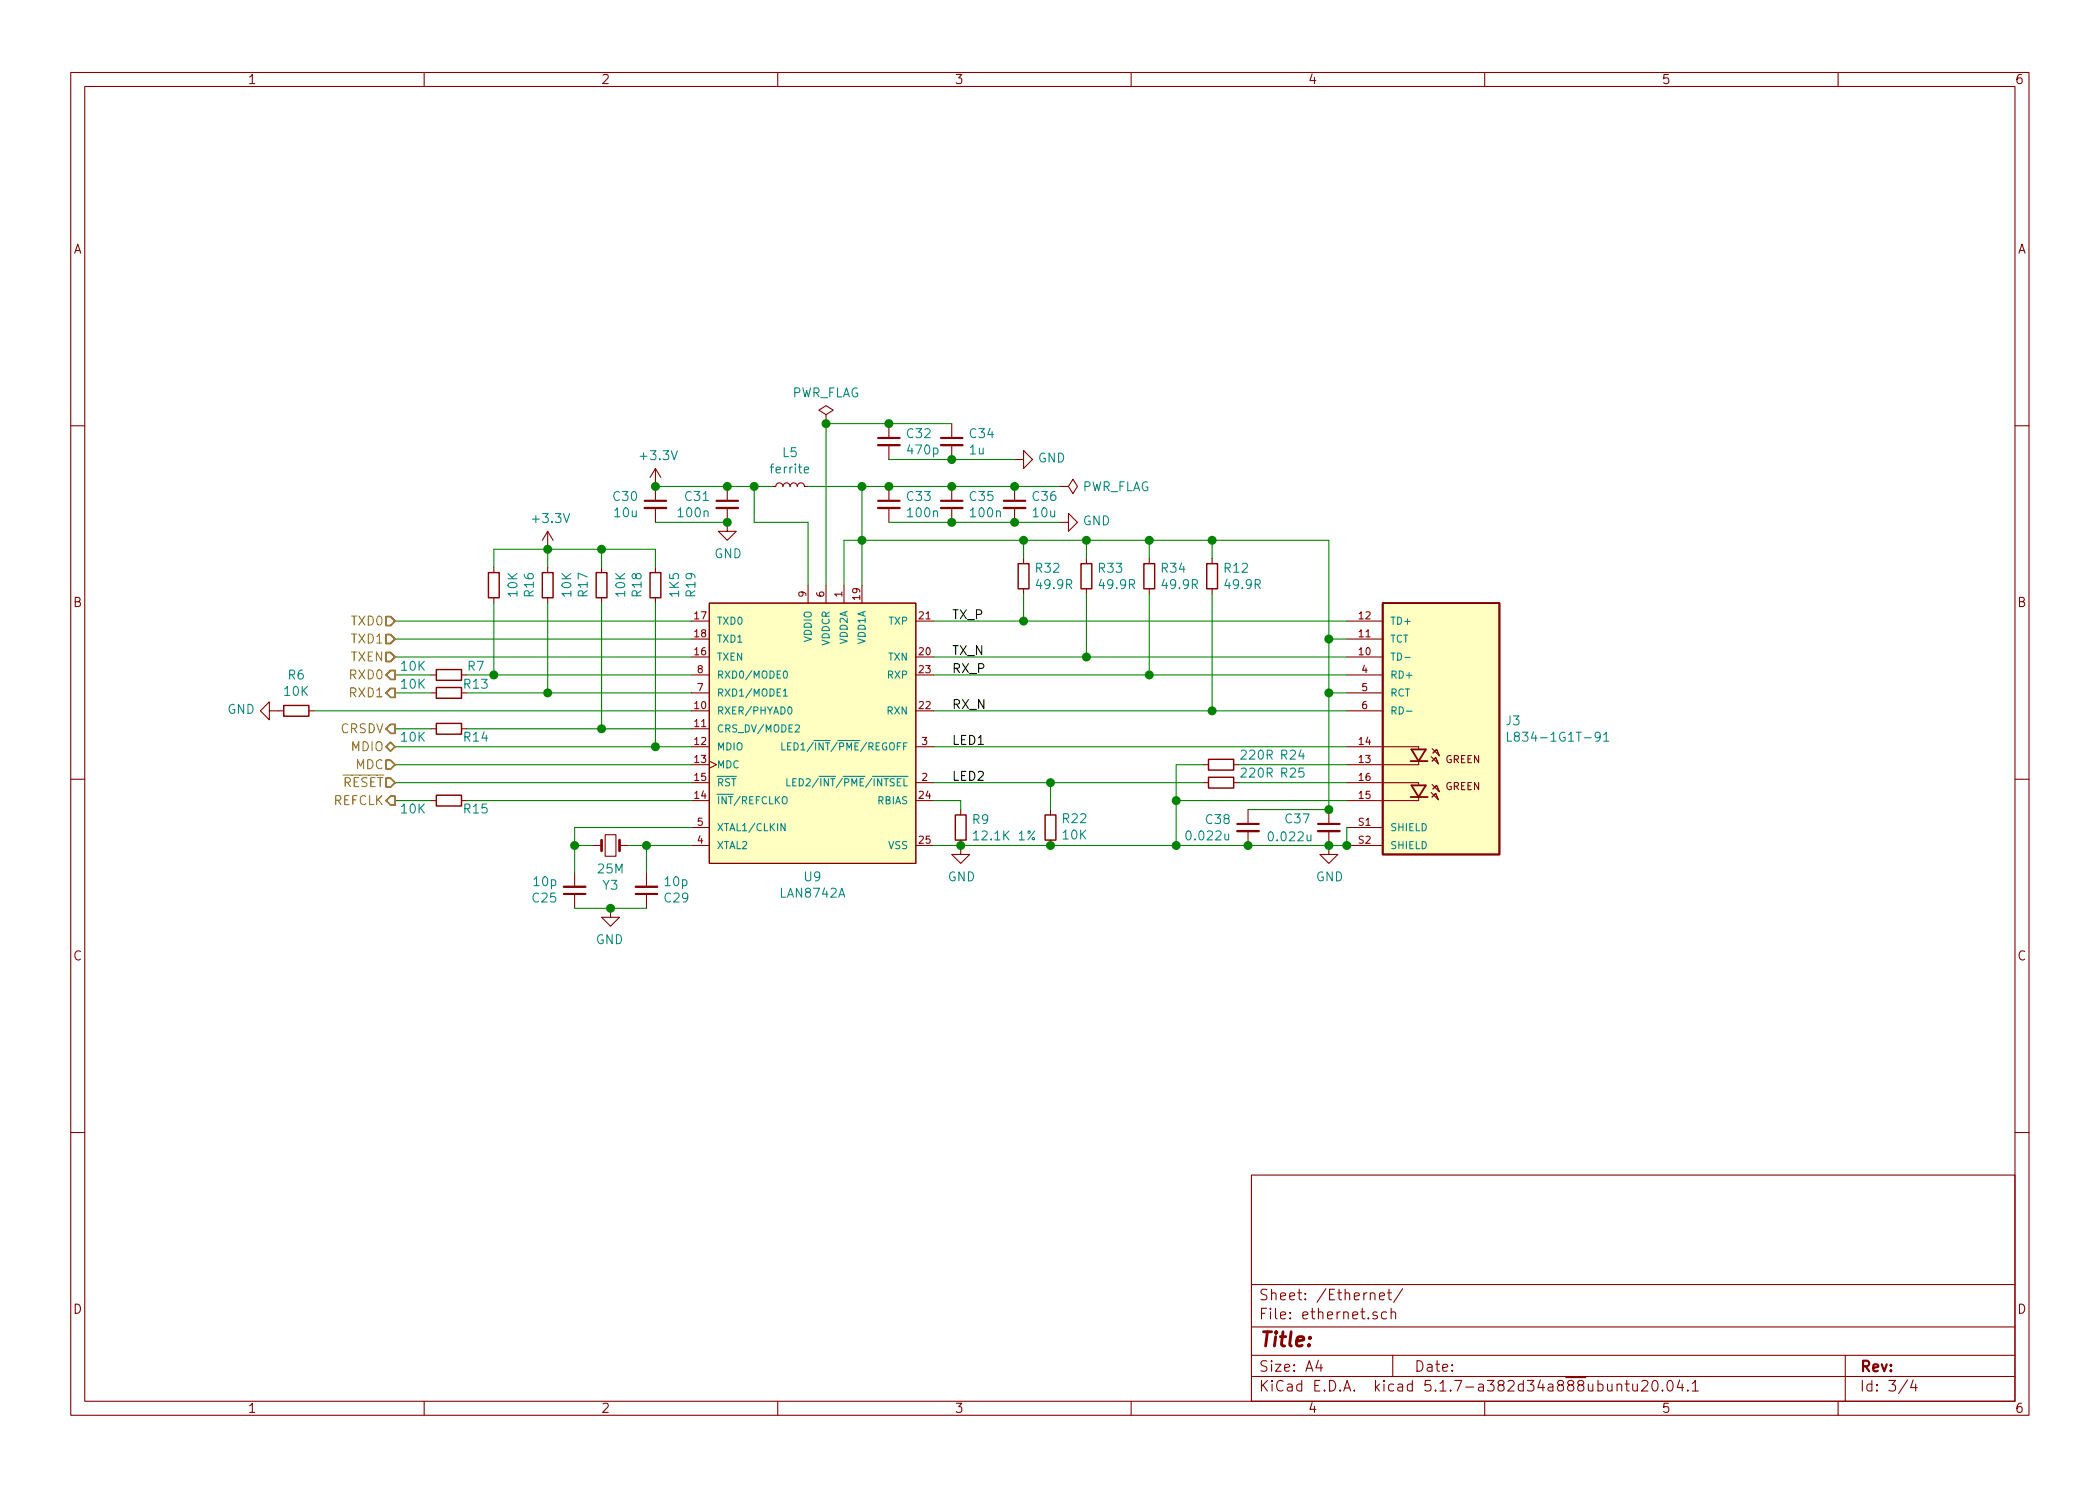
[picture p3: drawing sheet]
EESchema Schematic File Version 4
EELAYER 30 0
EELAYER END
$Descr A4 11693 8268
encoding utf-8
Sheet 3 4
Title ""
Date ""
Rev ""
Comp ""
Comment1 ""
Comment2 ""
Comment3 ""
Comment4 ""
$EndDescr
$Comp
L eec:LAN8742A-CZ-TR U9
U 1 1
P 4600 4000
F 0 "U9" H 4525 3127 50  0000 C CNN
F 1 "LAN8742A" H 4525 3036 50  0000 C CNN
F 2 "footprints:Microchip-C04-143B-S4QFN-0-0-MFG" H 4550 4050 50  0001 L CNN
F 3 "http://ww1.microchip.com/downloads/en/DeviceDoc/DS_LAN8742_00001989A.pdf" H 4550 4300 50  0001 L CNN
F 4 "+70°C" H 4550 4350 50  0001 L CNN "ambient temperature range high"
F 5 "0°C" H 4550 4450 50  0001 L CNN "ambient temperature range low"
F 6 "No" H 4550 4550 50  0001 L CNN "automotive"
F 7 "IC" H 4550 4650 50  0001 L CNN "category"
F 8 "100Mbits/s" H 4550 4750 50  0001 L CNN "data rate"
F 9 "Integrated Circuits (ICs)" H 4600 5100 50  0001 L CNN "device class L1"
F 10 "Interface ICs" H 4600 5200 50  0001 L CNN "device class L2"
F 11 "Ethernet Interface ICs" H 4600 5300 50  0001 L CNN "device class L3"
F 12 "IC TRANSCEIVER 1/1 24SQFN" H 4600 5400 50  0001 L CNN "digikey description"
F 13 "LAN8742A-CZ-CT-ND" H 4600 5500 50  0001 L CNN "digikey part number"
F 14 "1mm" H 4600 5600 50  0001 L CNN "height"
F 15 "Ethernet,Other" H 4600 5700 50  0001 L CNN "interface"
F 16 "QFN50P400X400X90-24" H 4600 5800 50  0001 L CNN "ipc land pattern name"
F 17 "Yes" H 4600 5900 50  0001 L CNN "lead free"
F 18 "65aace372bc6d89f" H 4600 6000 50  0001 L CNN "library id"
F 19 "Microchip" H 4600 6100 50  0001 L CNN "manufacturer"
F 20 "3.6V" H 4600 6200 50  0001 L CNN "max supply voltage"
F 21 "1.14V" H 4600 6300 50  0001 L CNN "min supply voltage"
F 22 "579-LAN8742A-CZ-TR" H 4600 6400 50  0001 L CNN "mouser part number"
F 23 "6.5-59mA" H 4600 6500 50  0001 L CNN "nominal supply current"
F 24 "1" H 4600 6600 50  0001 L CNN "number of channels"
F 25 "VQFN24" H 4600 6700 50  0001 L CNN "package"
F 26 "Yes" H 4600 6800 50  0001 L CNN "rohs"
F 27 "Full-Duplex" H 4600 6900 50  0001 L CNN "simplex duplex"
F 28 "0mm" H 4600 7000 50  0001 L CNN "standoff height"
F 29 "+70°C" H 4600 7100 50  0001 L CNN "temperature range high"
F 30 "0°C" H 4600 7200 50  0001 L CNN "temperature range low"
F 31 "LAN8742A" H 4600 4000 50  0001 C CNN "DESCRIPTION"
F 32 "Microchip" H 4600 4000 50  0001 C CNN "MANUFACTURER"
F 33 "LAN8742A" H 4600 4000 50  0001 C CNN "MANUFACTURER_PART_NUMBER"
	1    4600 4000
	1    0    0    -1  
$EndComp
Wire Wire Line
	7500 3550 7400 3550
Wire Wire Line
	7400 3550 7400 3000
$Comp
L Device:C_Small C?
U 1 1
P 7400 4600
AR Path="/6019A4E1" Ref="C?"  Part="1" 
AR Path="/60185BCA/6019A4E1" Ref="C37"  Part="1" 
F 0 "C37" H 7150 4650 50  0000 L CNN
F 1 "0.022u" H 7050 4550 50  0000 L CNN
F 2 "Capacitor_SMD:C_0603_1608Metric" H 7400 4600 50  0001 C CNN
F 3 "~" H 7400 4600 50  0001 C CNN
F 4 "Capacitor 0.022u 0603" H 7400 4600 50  0001 C CNN "DESCRIPTION"
F 5 "AVX" H 7400 4600 50  0001 C CNN "MANUFACTURER"
F 6 "06035C223KAT2A" H 7400 4600 50  0001 C CNN "MANUFACTURER_PART_NUMBER"
	1    7400 4600
	1    0    0    -1  
$EndComp
$Comp
L power:GND #PWR050
U 1 1
P 7400 4700
F 0 "#PWR050" H 7400 4450 50  0001 C CNN
F 1 "GND" H 7405 4527 50  0000 C CNN
F 2 "" H 7400 4700 50  0001 C CNN
F 3 "" H 7400 4700 50  0001 C CNN
	1    7400 4700
	1    0    0    -1  
$EndComp
$Comp
L Device:R_Small R?
U 1 1
P 5700 3200
AR Path="/601B8CFE" Ref="R?"  Part="1" 
AR Path="/60185BCA/601B8CFE" Ref="R32"  Part="1" 
F 0 "R32" H 5759 3246 50  0000 L CNN
F 1 "49.9R" H 5759 3155 50  0000 L CNN
F 2 "Resistor_SMD:R_0603_1608Metric" H 5700 3200 50  0001 C CNN
F 3 "~" H 5700 3200 50  0001 C CNN
F 4 "Resistor 49.9 ohm 1%0603" H 5700 3200 50  0001 C CNN "DESCRIPTION"
F 5 "Yageo" H 5700 3200 50  0001 C CNN "MANUFACTURER"
F 6 "RC0603FR-0749R9L" H 5700 3200 50  0001 C CNN "MANUFACTURER_PART_NUMBER"
	1    5700 3200
	1    0    0    -1  
$EndComp
$Comp
L Device:R_Small R?
U 1 1
P 6050 3200
AR Path="/601C5E7D" Ref="R?"  Part="1" 
AR Path="/60185BCA/601C5E7D" Ref="R33"  Part="1" 
F 0 "R33" H 6109 3246 50  0000 L CNN
F 1 "49.9R" H 6109 3155 50  0000 L CNN
F 2 "Resistor_SMD:R_0603_1608Metric" H 6050 3200 50  0001 C CNN
F 3 "~" H 6050 3200 50  0001 C CNN
F 4 "Resistor 49.9 ohm 1%0603" H 6050 3200 50  0001 C CNN "DESCRIPTION"
F 5 "Yageo" H 6050 3200 50  0001 C CNN "MANUFACTURER"
F 6 "RC0603FR-0749R9L" H 6050 3200 50  0001 C CNN "MANUFACTURER_PART_NUMBER"
	1    6050 3200
	1    0    0    -1  
$EndComp
$Comp
L Device:R_Small R?
U 1 1
P 6400 3200
AR Path="/601C6437" Ref="R?"  Part="1" 
AR Path="/60185BCA/601C6437" Ref="R34"  Part="1" 
F 0 "R34" H 6459 3246 50  0000 L CNN
F 1 "49.9R" H 6459 3155 50  0000 L CNN
F 2 "Resistor_SMD:R_0603_1608Metric" H 6400 3200 50  0001 C CNN
F 3 "~" H 6400 3200 50  0001 C CNN
F 4 "Resistor 49.9 ohm 1%0603" H 6400 3200 50  0001 C CNN "DESCRIPTION"
F 5 "Yageo" H 6400 3200 50  0001 C CNN "MANUFACTURER"
F 6 "RC0603FR-0749R9L" H 6400 3200 50  0001 C CNN "MANUFACTURER_PART_NUMBER"
	1    6400 3200
	1    0    0    -1  
$EndComp
$Comp
L Device:R_Small R?
U 1 1
P 6750 3200
AR Path="/601C69DE" Ref="R?"  Part="1" 
AR Path="/60185BCA/601C69DE" Ref="R12"  Part="1" 
F 0 "R12" H 6809 3246 50  0000 L CNN
F 1 "49.9R" H 6809 3155 50  0000 L CNN
F 2 "Resistor_SMD:R_0603_1608Metric" H 6750 3200 50  0001 C CNN
F 3 "~" H 6750 3200 50  0001 C CNN
F 4 "Resistor 49.9 ohm 1%0603" H 6750 3200 50  0001 C CNN "DESCRIPTION"
F 5 "Yageo" H 6750 3200 50  0001 C CNN "MANUFACTURER"
F 6 "RC0603FR-0749R9L" H 6750 3200 50  0001 C CNN "MANUFACTURER_PART_NUMBER"
	1    6750 3200
	1    0    0    -1  
$EndComp
Wire Wire Line
	6750 3300 6750 3950
Wire Wire Line
	6050 3650 6050 3300
Wire Wire Line
	6400 3300 6400 3750
Wire Wire Line
	5700 3300 5700 3450
Wire Wire Line
	5700 3100 5700 3000
Wire Wire Line
	5700 3000 6050 3000
Wire Wire Line
	6750 3100 6750 3000
Connection ~ 6750 3000
Wire Wire Line
	6400 3000 6400 3100
Connection ~ 6400 3000
Wire Wire Line
	6400 3000 6750 3000
Wire Wire Line
	6050 3100 6050 3000
Connection ~ 6050 3000
Wire Wire Line
	6050 3000 6400 3000
Wire Wire Line
	4700 3250 4700 3000
Wire Wire Line
	4700 3000 4800 3000
Connection ~ 5700 3000
Wire Wire Line
	4800 3250 4800 3000
Connection ~ 4800 3000
$Comp
L Device:C_Small C?
U 1 1
P 4950 2800
AR Path="/601D8CB5" Ref="C?"  Part="1" 
AR Path="/60185BCA/601D8CB5" Ref="C33"  Part="1" 
F 0 "C33" H 5042 2846 50  0000 L CNN
F 1 "100n" H 5042 2755 50  0000 L CNN
F 2 "Capacitor_SMD:C_0603_1608Metric" H 4950 2800 50  0001 C CNN
F 3 "~" H 4950 2800 50  0001 C CNN
F 4 "Capacitor 100n 0603" H 4950 2800 50  0001 C CNN "DESCRIPTION"
F 5 "CC0603KRX7R9BB104" H 4950 2800 50  0001 C CNN "MANUFACTURER_PART_NUMBER"
F 6 "Yageo" H 4950 2800 50  0001 C CNN "MANUFACTURER"
	1    4950 2800
	1    0    0    -1  
$EndComp
Wire Wire Line
	4800 2700 4800 3000
Connection ~ 4950 2700
Wire Wire Line
	4950 2700 4800 2700
$Comp
L power:GND #PWR049
U 1 1
P 5900 2900
F 0 "#PWR049" H 5900 2650 50  0001 C CNN
F 1 "GND" V 5905 2772 50  0000 R CNN
F 2 "" H 5900 2900 50  0001 C CNN
F 3 "" H 5900 2900 50  0001 C CNN
	1    5900 2900
	0    -1   -1   0   
$EndComp
$Comp
L Device:C_Small C?
U 1 1
P 4950 2450
AR Path="/601E973F" Ref="C?"  Part="1" 
AR Path="/60185BCA/601E973F" Ref="C32"  Part="1" 
F 0 "C32" H 5042 2496 50  0000 L CNN
F 1 "470p" H 5042 2405 50  0000 L CNN
F 2 "Capacitor_SMD:C_0603_1608Metric" H 4950 2450 50  0001 C CNN
F 3 "~" H 4950 2450 50  0001 C CNN
F 4 "Capacitor 420p 0603" H 4950 2450 50  0001 C CNN "DESCRIPTION"
F 5 "AVX" H 4950 2450 50  0001 C CNN "MANUFACTURER"
F 6 "06035C471KAT2A" H 4950 2450 50  0001 C CNN "MANUFACTURER_PART_NUMBER"
	1    4950 2450
	1    0    0    -1  
$EndComp
$Comp
L Device:C_Small C?
U 1 1
P 5300 2450
AR Path="/601E9EE1" Ref="C?"  Part="1" 
AR Path="/60185BCA/601E9EE1" Ref="C34"  Part="1" 
F 0 "C34" H 5392 2496 50  0000 L CNN
F 1 "1u" H 5392 2405 50  0000 L CNN
F 2 "Capacitor_SMD:C_0603_1608Metric" H 5300 2450 50  0001 C CNN
F 3 "~" H 5300 2450 50  0001 C CNN
F 4 "Capacitor 1u 0603" H 5300 2450 50  0001 C CNN "DESCRIPTION"
F 5 "CC0603ZRY5V6BB105" H 5300 2450 50  0001 C CNN "MANUFACTURER_PART_NUMBER"
F 6 "Yageo" H 5300 2450 50  0001 C CNN "MANUFACTURER"
	1    5300 2450
	1    0    0    -1  
$EndComp
Wire Wire Line
	4950 2550 5300 2550
Connection ~ 5300 2550
Wire Wire Line
	5300 2550 5650 2550
$Comp
L power:GND #PWR048
U 1 1
P 5650 2550
F 0 "#PWR048" H 5650 2300 50  0001 C CNN
F 1 "GND" V 5655 2422 50  0000 R CNN
F 2 "" H 5650 2550 50  0001 C CNN
F 3 "" H 5650 2550 50  0001 C CNN
	1    5650 2550
	0    -1   -1   0   
$EndComp
Wire Wire Line
	4600 3250 4600 2350
Wire Wire Line
	4600 2350 4950 2350
Connection ~ 4950 2350
Wire Wire Line
	4950 2350 5300 2350
Connection ~ 5300 2700
Wire Wire Line
	5300 2700 4950 2700
Wire Wire Line
	5650 2700 5300 2700
Wire Wire Line
	5650 2900 5900 2900
Connection ~ 5650 2900
Connection ~ 5300 2900
Wire Wire Line
	5300 2900 5650 2900
Wire Wire Line
	4950 2900 5300 2900
$Comp
L Device:C_Small C?
U 1 1
P 5650 2800
AR Path="/601DA62C" Ref="C?"  Part="1" 
AR Path="/60185BCA/601DA62C" Ref="C36"  Part="1" 
F 0 "C36" H 5742 2846 50  0000 L CNN
F 1 "10u" H 5742 2755 50  0000 L CNN
F 2 "Capacitor_SMD:C_0603_1608Metric" H 5650 2800 50  0001 C CNN
F 3 "~" H 5650 2800 50  0001 C CNN
F 4 "Capacitor 10u 0603" H 5650 2800 50  0001 C CNN "DESCRIPTION"
F 5 "AVX" H 5650 2800 50  0001 C CNN "MANUFACTURER"
F 6 "0603ZD106KAT2A" H 5650 2800 50  0001 C CNN "MANUFACTURER_PART_NUMBER"
	1    5650 2800
	1    0    0    -1  
$EndComp
$Comp
L Device:C_Small C?
U 1 1
P 5300 2800
AR Path="/601DA003" Ref="C?"  Part="1" 
AR Path="/60185BCA/601DA003" Ref="C35"  Part="1" 
F 0 "C35" H 5392 2846 50  0000 L CNN
F 1 "100n" H 5392 2755 50  0000 L CNN
F 2 "Capacitor_SMD:C_0603_1608Metric" H 5300 2800 50  0001 C CNN
F 3 "~" H 5300 2800 50  0001 C CNN
F 4 "Capacitor 100n 0603" H 5300 2800 50  0001 C CNN "DESCRIPTION"
F 5 "CC0603KRX7R9BB104" H 5300 2800 50  0001 C CNN "MANUFACTURER_PART_NUMBER"
F 6 "Yageo" H 5300 2800 50  0001 C CNN "MANUFACTURER"
	1    5300 2800
	1    0    0    -1  
$EndComp
$Comp
L Device:C_Small C?
U 1 1
P 3650 2800
AR Path="/601F388E" Ref="C?"  Part="1" 
AR Path="/60185BCA/601F388E" Ref="C30"  Part="1" 
F 0 "C30" H 3742 2846 50  0000 L CNN
F 1 "10u" H 3742 2755 50  0000 L CNN
F 2 "Capacitor_SMD:C_0603_1608Metric" H 3650 2800 50  0001 C CNN
F 3 "~" H 3650 2800 50  0001 C CNN
F 4 "Capacitor 10u 0603" H 3650 2800 50  0001 C CNN "DESCRIPTION"
F 5 "AVX" H 3650 2800 50  0001 C CNN "MANUFACTURER"
F 6 "0603ZD106KAT2A" H 3650 2800 50  0001 C CNN "MANUFACTURER_PART_NUMBER"
	1    3650 2800
	-1   0    0    -1  
$EndComp
$Comp
L Device:C_Small C?
U 1 1
P 4050 2800
AR Path="/601F3894" Ref="C?"  Part="1" 
AR Path="/60185BCA/601F3894" Ref="C31"  Part="1" 
F 0 "C31" H 4142 2846 50  0000 L CNN
F 1 "100n" H 4142 2755 50  0000 L CNN
F 2 "Capacitor_SMD:C_0603_1608Metric" H 4050 2800 50  0001 C CNN
F 3 "~" H 4050 2800 50  0001 C CNN
F 4 "Capacitor 100n 0603" H 4050 2800 50  0001 C CNN "DESCRIPTION"
F 5 "CC0603KRX7R9BB104" H 4050 2800 50  0001 C CNN "MANUFACTURER_PART_NUMBER"
F 6 "Yageo" H 4050 2800 50  0001 C CNN "MANUFACTURER"
	1    4050 2800
	-1   0    0    -1  
$EndComp
$Comp
L Device:L_Small L?
U 1 1
P 4400 2700
AR Path="/60207153" Ref="L?"  Part="1" 
AR Path="/60185BCA/60207153" Ref="L5"  Part="1" 
F 0 "L5" V 4585 2700 50  0000 C CNN
F 1 "ferrite" V 4494 2700 50  0000 C CNN
F 2 "Inductor_SMD:L_0603_1608Metric" H 4400 2700 50  0001 C CNN
F 3 "~" H 4400 2700 50  0001 C CNN
F 4 "ferrite bead 0603" H 4400 2700 50  0001 C CNN "DESCRIPTION"
F 5 "Taiyo Yuden" H 4400 2700 50  0001 C CNN "MANUFACTURER"
F 6 "BK1608HS220-T" H 4400 2700 50  0001 C CNN "MANUFACTURER_PART_NUMBER"
	1    4400 2700
	0    -1   -1   0   
$EndComp
Wire Wire Line
	4500 2700 4800 2700
Connection ~ 4800 2700
Wire Wire Line
	4300 2700 4200 2700
Connection ~ 4050 2700
Wire Wire Line
	4050 2700 3650 2700
Wire Wire Line
	4500 2900 4200 2900
Wire Wire Line
	4200 2900 4200 2700
Connection ~ 4200 2700
Wire Wire Line
	4200 2700 4050 2700
$Comp
L power:GND #PWR046
U 1 1
P 4050 2900
F 0 "#PWR046" H 4050 2650 50  0001 C CNN
F 1 "GND" H 4055 2727 50  0000 C CNN
F 2 "" H 4050 2900 50  0001 C CNN
F 3 "" H 4050 2900 50  0001 C CNN
	1    4050 2900
	1    0    0    -1  
$EndComp
$Comp
L power:+3V3 #PWR?
U 1 1
P 3650 2700
AR Path="/60217D9F" Ref="#PWR?"  Part="1" 
AR Path="/60185BCA/60217D9F" Ref="#PWR045"  Part="1" 
F 0 "#PWR045" H 3650 2550 50  0001 C CNN
F 1 "+3.3V" H 3665 2873 50  0000 C CNN
F 2 "" H 3650 2700 50  0000 C CNN
F 3 "" H 3650 2700 50  0000 C CNN
	1    3650 2700
	1    0    0    -1  
$EndComp
Connection ~ 3650 2700
Text Label 5300 3450 0    50   ~ 0
TX_P
Text Label 5300 3650 0    50   ~ 0
TX_N
Text Label 5300 3750 0    50   ~ 0
RX_P
Text Label 5300 3950 0    50   ~ 0
RX_N
$Comp
L Device:R_Small R?
U 1 1
P 5350 4600
AR Path="/6021F4AB" Ref="R?"  Part="1" 
AR Path="/60185BCA/6021F4AB" Ref="R9"  Part="1" 
F 0 "R9" H 5409 4646 50  0000 L CNN
F 1 "12.1K 1%" H 5409 4555 50  0000 L CNN
F 2 "Resistor_SMD:R_0603_1608Metric" H 5350 4600 50  0001 C CNN
F 3 "~" H 5350 4600 50  0001 C CNN
F 4 "Resistor 12.1K 1% 0603" H 5350 4600 50  0001 C CNN "DESCRIPTION"
F 5 "Yageo" H 5350 4600 50  0001 C CNN "MANUFACTURER"
F 6 "RT0603BRD0712K1L" H 5350 4600 50  0001 C CNN "MANUFACTURER_PART_NUMBER"
	1    5350 4600
	1    0    0    -1  
$EndComp
Wire Wire Line
	5200 4450 5350 4450
Wire Wire Line
	5350 4450 5350 4500
Wire Wire Line
	5350 4700 5200 4700
$Comp
L power:GND #PWR047
U 1 1
P 5350 4700
F 0 "#PWR047" H 5350 4450 50  0001 C CNN
F 1 "GND" H 5355 4527 50  0000 C CNN
F 2 "" H 5350 4700 50  0001 C CNN
F 3 "" H 5350 4700 50  0001 C CNN
	1    5350 4700
	1    0    0    -1  
$EndComp
Connection ~ 5350 4700
Connection ~ 7400 4700
Text HLabel 2200 3450 0    50   Input ~ 0
TXD0
Text HLabel 2200 3550 0    50   Input ~ 0
TXD1
Text HLabel 2200 3650 0    50   Input ~ 0
TXEN
Text HLabel 2200 3750 0    50   Output ~ 0
RXD0
Text HLabel 2200 3850 0    50   Output ~ 0
RXD1
Text HLabel 2200 4050 0    50   Output ~ 0
CRSDV
Wire Wire Line
	3400 5050 3600 5050
Wire Wire Line
	3200 4600 3850 4600
Wire Wire Line
	3200 4700 3200 4600
$Comp
L power:GND #PWR?
U 1 1
P 3400 5050
AR Path="/60230128" Ref="#PWR?"  Part="1" 
AR Path="/60185BCA/60230128" Ref="#PWR044"  Part="1" 
F 0 "#PWR044" H 3400 4800 50  0001 C CNN
F 1 "GND" H 3405 4877 50  0000 C CNN
F 2 "" H 3400 5050 50  0000 C CNN
F 3 "" H 3400 5050 50  0000 C CNN
	1    3400 5050
	-1   0    0    -1  
$EndComp
Connection ~ 3400 5050
Wire Wire Line
	3200 5050 3400 5050
Wire Wire Line
	3850 4700 3600 4700
Wire Wire Line
	3600 4700 3500 4700
Connection ~ 3600 4700
Wire Wire Line
	3600 4850 3600 4700
Wire Wire Line
	3200 4700 3300 4700
Connection ~ 3200 4700
Wire Wire Line
	3200 4850 3200 4700
$Comp
L Device:C_Small C?
U 1 1
P 3600 4950
AR Path="/6023011B" Ref="C?"  Part="1" 
AR Path="/60185BCA/6023011B" Ref="C29"  Part="1" 
F 0 "C29" H 3692 4996 50  0000 L CNN
F 1 "10p" H 3692 4905 50  0000 L CNN
F 2 "Capacitor_SMD:C_0603_1608Metric" H 3600 4950 50  0001 C CNN
F 3 "~" H 3600 4950 50  0001 C CNN
F 4 "Capacitor 10p 0603" H 3600 4950 50  0001 C CNN "DESCRIPTION"
F 5 "CC0603JRNPO9BN100" H 3600 4950 50  0001 C CNN "MANUFACTURER_PART_NUMBER"
F 6 "Yageo" H 3600 4950 50  0001 C CNN "MANUFACTURER"
	1    3600 4950
	1    0    0    1   
$EndComp
$Comp
L Device:C_Small C?
U 1 1
P 3200 4950
AR Path="/60230115" Ref="C?"  Part="1" 
AR Path="/60185BCA/60230115" Ref="C25"  Part="1" 
F 0 "C25" H 3108 4996 50  0000 R CNN
F 1 "10p" H 3108 4905 50  0000 R CNN
F 2 "Capacitor_SMD:C_0603_1608Metric" H 3200 4950 50  0001 C CNN
F 3 "~" H 3200 4950 50  0001 C CNN
F 4 "Capacitor 10p 0603" H 3200 4950 50  0001 C CNN "DESCRIPTION"
F 5 "CC0603JRNPO9BN100" H 3200 4950 50  0001 C CNN "MANUFACTURER_PART_NUMBER"
F 6 "Yageo" H 3200 4950 50  0001 C CNN "MANUFACTURER"
	1    3200 4950
	1    0    0    1   
$EndComp
$Comp
L Device:Crystal_Small Y?
U 1 1
P 3400 4700
AR Path="/6023010F" Ref="Y?"  Part="1" 
AR Path="/60185BCA/6023010F" Ref="Y3"  Part="1" 
F 0 "Y3" H 3400 4925 50  0000 C CNN
F 1 "25M" H 3400 4834 50  0000 C CNN
F 2 "Crystal:Crystal_SMD_5032-2Pin_5.0x3.2mm" H 3400 4700 50  0001 C CNN
F 3 "~" H 3400 4700 50  0001 C CNN
F 4 "Crystal 25MHz 3215" H 3400 4700 50  0001 C CNN "DESCRIPTION"
F 5 "Abracom" H 3400 4700 50  0001 C CNN "MANUFACTURER"
F 6 "ABM7-25.000MHZ-D2Y-T" H 3400 4700 50  0001 C CNN "MANUFACTURER_PART_NUMBER"
	1    3400 4700
	1    0    0    1   
$EndComp
Text HLabel 2200 4150 0    50   BiDi ~ 0
MDIO
Text HLabel 2200 4250 0    50   Input ~ 0
MDC
Text HLabel 2200 4350 0    50   Input ~ 0
~RESET
Text HLabel 2200 4450 0    50   Output ~ 0
REFCLK
Wire Wire Line
	2200 4350 3850 4350
Wire Wire Line
	2200 4250 3850 4250
Wire Wire Line
	2200 3650 3850 3650
Wire Wire Line
	2200 3550 3850 3550
Wire Wire Line
	2200 3450 3850 3450
Wire Wire Line
	3650 2900 4050 2900
Wire Wire Line
	4500 2900 4500 3250
Connection ~ 4050 2900
Wire Wire Line
	6950 4500 7400 4500
Connection ~ 7400 4500
Wire Wire Line
	7400 4700 6950 4700
$Comp
L Device:R_Small R?
U 1 1
P 5850 4600
AR Path="/60467B12" Ref="R?"  Part="1" 
AR Path="/60185BCA/60467B12" Ref="R22"  Part="1" 
F 0 "R22" H 5791 4554 50  0000 R CNN
F 1 "10K" H 5791 4645 50  0000 R CNN
F 2 "Resistor_SMD:R_0603_1608Metric" H 5850 4600 50  0001 C CNN
F 3 "~" H 5850 4600 50  0001 C CNN
F 4 "Resistor 10K 0603" H 5850 4600 50  0001 C CNN "DESCRIPTION"
F 5 "Yageo" H 5850 4600 50  0001 C CNN "MANUFACTURER"
F 6 "RC0603FR-0710KL" H 5850 4600 50  0001 C CNN "MANUFACTURER_PART_NUMBER"
	1    5850 4600
	-1   0    0    1   
$EndComp
Wire Wire Line
	4800 3000 5700 3000
Wire Wire Line
	5200 3450 5700 3450
Wire Wire Line
	5200 3650 6050 3650
Wire Wire Line
	5200 3750 6400 3750
Wire Wire Line
	5200 3950 6750 3950
Wire Wire Line
	5200 4350 5850 4350
Wire Wire Line
	5850 4350 5850 4500
Wire Wire Line
	5350 4700 5850 4700
Connection ~ 5850 4700
Text Label 5300 4150 0    50   ~ 0
LED1
Text Label 5300 4350 0    50   ~ 0
LED2
Wire Wire Line
	7400 3550 7400 3850
Connection ~ 7400 3550
Wire Wire Line
	7500 3850 7400 3850
Connection ~ 7400 3850
Wire Wire Line
	7400 3850 7400 4500
$Comp
L Device:C_Small C?
U 1 1
P 6950 4600
AR Path="/6045B459" Ref="C?"  Part="1" 
AR Path="/60185BCA/6045B459" Ref="C38"  Part="1" 
F 0 "C38" H 7042 4646 50  0000 L CNN
F 1 "0.022u" H 7042 4555 50  0000 L CNN
F 2 "Capacitor_SMD:C_0603_1608Metric" H 6950 4600 50  0001 C CNN
F 3 "~" H 6950 4600 50  0001 C CNN
F 4 "Capacitor 0.022u 0603" H 6950 4600 50  0001 C CNN "DESCRIPTION"
F 5 "AVX" H 6950 4600 50  0001 C CNN "MANUFACTURER"
F 6 "06035C223KAT2A" H 6950 4600 50  0001 C CNN "MANUFACTURER_PART_NUMBER"
	1    6950 4600
	-1   0    0    -1  
$EndComp
$Comp
L Device:R_Small R?
U 1 1
P 6800 4350
AR Path="/60577D04" Ref="R?"  Part="1" 
AR Path="/60185BCA/60577D04" Ref="R25"  Part="1" 
F 0 "R25" V 6850 3950 50  0000 C CNN
F 1 "220R" V 6850 4150 50  0000 C CNN
F 2 "Resistor_SMD:R_0603_1608Metric" H 6800 4350 50  0001 C CNN
F 3 "~" H 6800 4350 50  0001 C CNN
F 4 "Resistor 270 ohm 0603" H 6800 4350 50  0001 C CNN "DESCRIPTION"
F 5 "Yageo" H 6800 4350 50  0001 C CNN "MANUFACTURER"
F 6 "RC0603JR-07220RL" H 6800 4350 50  0001 C CNN "MANUFACTURER_PART_NUMBER"
	1    6800 4350
	0    -1   -1   0   
$EndComp
Wire Wire Line
	6550 4450 6550 4700
Wire Wire Line
	6550 4700 6950 4700
Connection ~ 6950 4700
Connection ~ 6550 4700
$Comp
L Device:R_Small R?
U 1 1
P 6800 4250
AR Path="/60588F84" Ref="R?"  Part="1" 
AR Path="/60185BCA/60588F84" Ref="R24"  Part="1" 
F 0 "R24" V 6850 3850 50  0000 C CNN
F 1 "220R" V 6850 4050 50  0000 C CNN
F 2 "Resistor_SMD:R_0603_1608Metric" H 6800 4250 50  0001 C CNN
F 3 "~" H 6800 4250 50  0001 C CNN
F 4 "Resistor 270 ohm 0603" H 6800 4250 50  0001 C CNN "DESCRIPTION"
F 5 "Yageo" H 6800 4250 50  0001 C CNN "MANUFACTURER"
F 6 "RC0603JR-07220RL" H 6800 4250 50  0001 C CNN "MANUFACTURER_PART_NUMBER"
	1    6800 4250
	0    -1   -1   0   
$EndComp
Wire Wire Line
	6550 4450 6550 4250
Connection ~ 6550 4450
Wire Wire Line
	6750 3950 7500 3950
Connection ~ 6750 3950
Wire Wire Line
	6400 3750 7500 3750
Connection ~ 6400 3750
Wire Wire Line
	6050 3650 7500 3650
Connection ~ 6050 3650
Wire Wire Line
	5700 3450 7500 3450
Connection ~ 5700 3450
Wire Wire Line
	6750 3000 7400 3000
$Comp
L L834-1G1T-91:L834-1G1T-91 J3
U 1 1
P 8000 4050
F 0 "J3" H 8380 4096 50  0000 L CNN
F 1 "L834-1G1T-91" H 8380 4005 50  0000 L CNN
F 2 "footprints:BEL_L834-1G1T-91" H 8000 4050 50  0001 L BNN
F 3 "" H 8000 4050 50  0001 L BNN
F 4 "Bel Fuse" H 8000 4050 50  0001 L BNN "MANUFACTURER"
F 5 "Manufacturer Recommendations" H 8000 4050 50  0001 L BNN "STANDARD"
F 6 "C" H 8000 4050 50  0001 L BNN "PARTREV"
F 7 "11.46 mm" H 8000 4050 50  0001 L BNN "MAXIMUM_PACKAGE_HEIGHT"
F 8 "L834-1G1T-91" H 8000 4050 50  0001 C CNN "MANUFACTURER_PART_NUMBER"
F 9 "L834-1G1T-91" H 8000 4050 50  0001 C CNN "DESCRIPTION"
	1    8000 4050
	1    0    0    -1  
$EndComp
Wire Wire Line
	7500 4700 7400 4700
Wire Wire Line
	7500 4600 7500 4700
Connection ~ 7500 4700
Wire Wire Line
	7500 4350 6900 4350
Wire Wire Line
	6550 4250 6700 4250
Wire Wire Line
	6550 4450 7500 4450
Wire Wire Line
	6700 4350 5850 4350
Connection ~ 5850 4350
Wire Wire Line
	2200 4150 3650 4150
$Comp
L Device:R_Small R?
U 1 1
P 1650 3950
AR Path="/602F8235" Ref="R?"  Part="1" 
AR Path="/60185BCA/602F8235" Ref="R6"  Part="1" 
F 0 "R6" V 1846 3950 50  0000 C CNN
F 1 "10K" V 1755 3950 50  0000 C CNN
F 2 "Resistor_SMD:R_0603_1608Metric" H 1650 3950 50  0001 C CNN
F 3 "~" H 1650 3950 50  0001 C CNN
F 4 "Resistor 10K 0603" H 1650 3950 50  0001 C CNN "DESCRIPTION"
F 5 "Yageo" H 1650 3950 50  0001 C CNN "MANUFACTURER"
F 6 "RC0603FR-0710KL" H 1650 3950 50  0001 C CNN "MANUFACTURER_PART_NUMBER"
	1    1650 3950
	0    -1   -1   0   
$EndComp
Wire Wire Line
	1750 3950 3850 3950
$Comp
L power:GND #PWR?
U 1 1
P 1550 3950
AR Path="/6030749B" Ref="#PWR?"  Part="1" 
AR Path="/60185BCA/6030749B" Ref="#PWR051"  Part="1" 
F 0 "#PWR051" H 1550 3700 50  0001 C CNN
F 1 "GND" V 1555 3822 50  0000 R CNN
F 2 "" H 1550 3950 50  0000 C CNN
F 3 "" H 1550 3950 50  0000 C CNN
	1    1550 3950
	0    1    -1   0   
$EndComp
Wire Wire Line
	5850 4700 6550 4700
$Comp
L Device:R_Small R?
U 1 1
P 2750 3250
AR Path="/623CC974" Ref="R?"  Part="1" 
AR Path="/60185BCA/623CC974" Ref="R16"  Part="1" 
F 0 "R16" V 2946 3250 50  0000 C CNN
F 1 "10K" V 2855 3250 50  0000 C CNN
F 2 "Resistor_SMD:R_0603_1608Metric" H 2750 3250 50  0001 C CNN
F 3 "~" H 2750 3250 50  0001 C CNN
F 4 "Resistor 10K 0603" H 2750 3250 50  0001 C CNN "DESCRIPTION"
F 5 "Yageo" H 2750 3250 50  0001 C CNN "MANUFACTURER"
F 6 "RC0603FR-0710KL" H 2750 3250 50  0001 C CNN "MANUFACTURER_PART_NUMBER"
	1    2750 3250
	1    0    0    -1  
$EndComp
$Comp
L Device:R_Small R?
U 1 1
P 3050 3250
AR Path="/623CD005" Ref="R?"  Part="1" 
AR Path="/60185BCA/623CD005" Ref="R17"  Part="1" 
F 0 "R17" V 3246 3250 50  0000 C CNN
F 1 "10K" V 3155 3250 50  0000 C CNN
F 2 "Resistor_SMD:R_0603_1608Metric" H 3050 3250 50  0001 C CNN
F 3 "~" H 3050 3250 50  0001 C CNN
F 4 "Resistor 10K 0603" H 3050 3250 50  0001 C CNN "DESCRIPTION"
F 5 "Yageo" H 3050 3250 50  0001 C CNN "MANUFACTURER"
F 6 "RC0603FR-0710KL" H 3050 3250 50  0001 C CNN "MANUFACTURER_PART_NUMBER"
	1    3050 3250
	1    0    0    -1  
$EndComp
$Comp
L Device:R_Small R?
U 1 1
P 3350 3250
AR Path="/623CD433" Ref="R?"  Part="1" 
AR Path="/60185BCA/623CD433" Ref="R18"  Part="1" 
F 0 "R18" V 3546 3250 50  0000 C CNN
F 1 "10K" V 3455 3250 50  0000 C CNN
F 2 "Resistor_SMD:R_0603_1608Metric" H 3350 3250 50  0001 C CNN
F 3 "~" H 3350 3250 50  0001 C CNN
F 4 "Resistor 10K 0603" H 3350 3250 50  0001 C CNN "DESCRIPTION"
F 5 "Yageo" H 3350 3250 50  0001 C CNN "MANUFACTURER"
F 6 "RC0603FR-0710KL" H 3350 3250 50  0001 C CNN "MANUFACTURER_PART_NUMBER"
	1    3350 3250
	1    0    0    -1  
$EndComp
Wire Wire Line
	2750 3350 2750 3750
Wire Wire Line
	2750 3750 3850 3750
Wire Wire Line
	3050 3350 3050 3850
Wire Wire Line
	3050 3850 3850 3850
Wire Wire Line
	3350 3350 3350 4050
Wire Wire Line
	3350 4050 3850 4050
$Comp
L power:+3V3 #PWR?
U 1 1
P 3050 3050
AR Path="/623D680F" Ref="#PWR?"  Part="1" 
AR Path="/60185BCA/623D680F" Ref="#PWR0117"  Part="1" 
F 0 "#PWR0117" H 3050 2900 50  0001 C CNN
F 1 "+3.3V" H 3065 3223 50  0000 C CNN
F 2 "" H 3050 3050 50  0000 C CNN
F 3 "" H 3050 3050 50  0000 C CNN
	1    3050 3050
	1    0    0    -1  
$EndComp
Wire Wire Line
	2750 3150 2750 3050
Wire Wire Line
	2750 3050 3050 3050
Wire Wire Line
	3350 3050 3350 3150
Connection ~ 3050 3050
Wire Wire Line
	3050 3050 3350 3050
Wire Wire Line
	3050 3150 3050 3050
$Comp
L Device:R_Small R?
U 1 1
P 3650 3250
AR Path="/623DE5ED" Ref="R?"  Part="1" 
AR Path="/60185BCA/623DE5ED" Ref="R19"  Part="1" 
F 0 "R19" V 3846 3250 50  0000 C CNN
F 1 "1K5" V 3755 3250 50  0000 C CNN
F 2 "Resistor_SMD:R_0603_1608Metric" H 3650 3250 50  0001 C CNN
F 3 "~" H 3650 3250 50  0001 C CNN
F 4 "Resistor 1.5K 0603" H 3650 3250 50  0001 C CNN "DESCRIPTION"
F 5 "Yageo" H 3650 3250 50  0001 C CNN "MANUFACTURER"
F 6 "RC0603JR-071K5L" H 3650 3250 50  0001 C CNN "MANUFACTURER_PART_NUMBER"
	1    3650 3250
	1    0    0    -1  
$EndComp
Wire Wire Line
	3650 3350 3650 4150
Connection ~ 3650 4150
Wire Wire Line
	3650 4150 3850 4150
Wire Wire Line
	3650 3150 3650 3050
Wire Wire Line
	3650 3050 3350 3050
Connection ~ 3350 3050
$Comp
L Device:R_Small R?
U 1 1
P 2500 3750
AR Path="/6241FB0F" Ref="R?"  Part="1" 
AR Path="/60185BCA/6241FB0F" Ref="R7"  Part="1" 
F 0 "R7" V 2450 3900 50  0000 C CNN
F 1 "10K" V 2450 3550 50  0000 C CNN
F 2 "Resistor_SMD:R_0603_1608Metric" H 2500 3750 50  0001 C CNN
F 3 "~" H 2500 3750 50  0001 C CNN
F 4 "Resistor 10K 0603" H 2500 3750 50  0001 C CNN "DESCRIPTION"
F 5 "Yageo" H 2500 3750 50  0001 C CNN "MANUFACTURER"
F 6 "RC0603FR-0710KL" H 2500 3750 50  0001 C CNN "MANUFACTURER_PART_NUMBER"
	1    2500 3750
	0    1    1    0   
$EndComp
Wire Wire Line
	2400 3750 2200 3750
Wire Wire Line
	2600 3750 2750 3750
Connection ~ 2750 3750
$Comp
L Device:R_Small R?
U 1 1
P 2500 3850
AR Path="/6242984A" Ref="R?"  Part="1" 
AR Path="/60185BCA/6242984A" Ref="R13"  Part="1" 
F 0 "R13" V 2450 4000 50  0000 C CNN
F 1 "10K" V 2450 3650 50  0000 C CNN
F 2 "Resistor_SMD:R_0603_1608Metric" H 2500 3850 50  0001 C CNN
F 3 "~" H 2500 3850 50  0001 C CNN
F 4 "Resistor 10K 0603" H 2500 3850 50  0001 C CNN "DESCRIPTION"
F 5 "Yageo" H 2500 3850 50  0001 C CNN "MANUFACTURER"
F 6 "RC0603FR-0710KL" H 2500 3850 50  0001 C CNN "MANUFACTURER_PART_NUMBER"
	1    2500 3850
	0    1    1    0   
$EndComp
Wire Wire Line
	2200 3850 2400 3850
Wire Wire Line
	2600 3850 3050 3850
Connection ~ 3050 3850
$Comp
L Device:R_Small R?
U 1 1
P 2500 4050
AR Path="/62431706" Ref="R?"  Part="1" 
AR Path="/60185BCA/62431706" Ref="R14"  Part="1" 
F 0 "R14" V 2450 4200 50  0000 C CNN
F 1 "10K" V 2450 3850 50  0000 C CNN
F 2 "Resistor_SMD:R_0603_1608Metric" H 2500 4050 50  0001 C CNN
F 3 "~" H 2500 4050 50  0001 C CNN
F 4 "Resistor 10K 0603" H 2500 4050 50  0001 C CNN "DESCRIPTION"
F 5 "Yageo" H 2500 4050 50  0001 C CNN "MANUFACTURER"
F 6 "RC0603FR-0710KL" H 2500 4050 50  0001 C CNN "MANUFACTURER_PART_NUMBER"
	1    2500 4050
	0    1    -1   0   
$EndComp
Wire Wire Line
	2200 4050 2400 4050
Wire Wire Line
	2600 4050 3350 4050
Connection ~ 3350 4050
$Comp
L Device:R_Small R?
U 1 1
P 2500 4450
AR Path="/6243AB99" Ref="R?"  Part="1" 
AR Path="/60185BCA/6243AB99" Ref="R15"  Part="1" 
F 0 "R15" V 2450 4600 50  0000 C CNN
F 1 "10K" V 2450 4250 50  0000 C CNN
F 2 "Resistor_SMD:R_0603_1608Metric" H 2500 4450 50  0001 C CNN
F 3 "~" H 2500 4450 50  0001 C CNN
F 4 "Resistor 10K 0603" H 2500 4450 50  0001 C CNN "DESCRIPTION"
F 5 "Yageo" H 2500 4450 50  0001 C CNN "MANUFACTURER"
F 6 "RC0603FR-0710KL" H 2500 4450 50  0001 C CNN "MANUFACTURER_PART_NUMBER"
	1    2500 4450
	0    1    -1   0   
$EndComp
Wire Wire Line
	2200 4450 2400 4450
Wire Wire Line
	2600 4450 3850 4450
$Comp
L power:PWR_FLAG #FLG0106
U 1 1
P 4600 2350
F 0 "#FLG0106" H 4600 2425 50  0001 C CNN
F 1 "PWR_FLAG" H 4600 2523 50  0000 C CNN
F 2 "" H 4600 2350 50  0001 C CNN
F 3 "~" H 4600 2350 50  0001 C CNN
	1    4600 2350
	1    0    0    -1  
$EndComp
Connection ~ 4600 2350
$Comp
L power:PWR_FLAG #FLG0107
U 1 1
P 5900 2700
F 0 "#FLG0107" H 5900 2775 50  0001 C CNN
F 1 "PWR_FLAG" V 5900 2828 50  0000 L CNN
F 2 "" H 5900 2700 50  0001 C CNN
F 3 "~" H 5900 2700 50  0001 C CNN
	1    5900 2700
	0    1    1    0   
$EndComp
Wire Wire Line
	5900 2700 5650 2700
Connection ~ 5650 2700
Wire Wire Line
	6900 4250 7500 4250
Wire Wire Line
	5200 4150 7500 4150
$EndSCHEMATC
